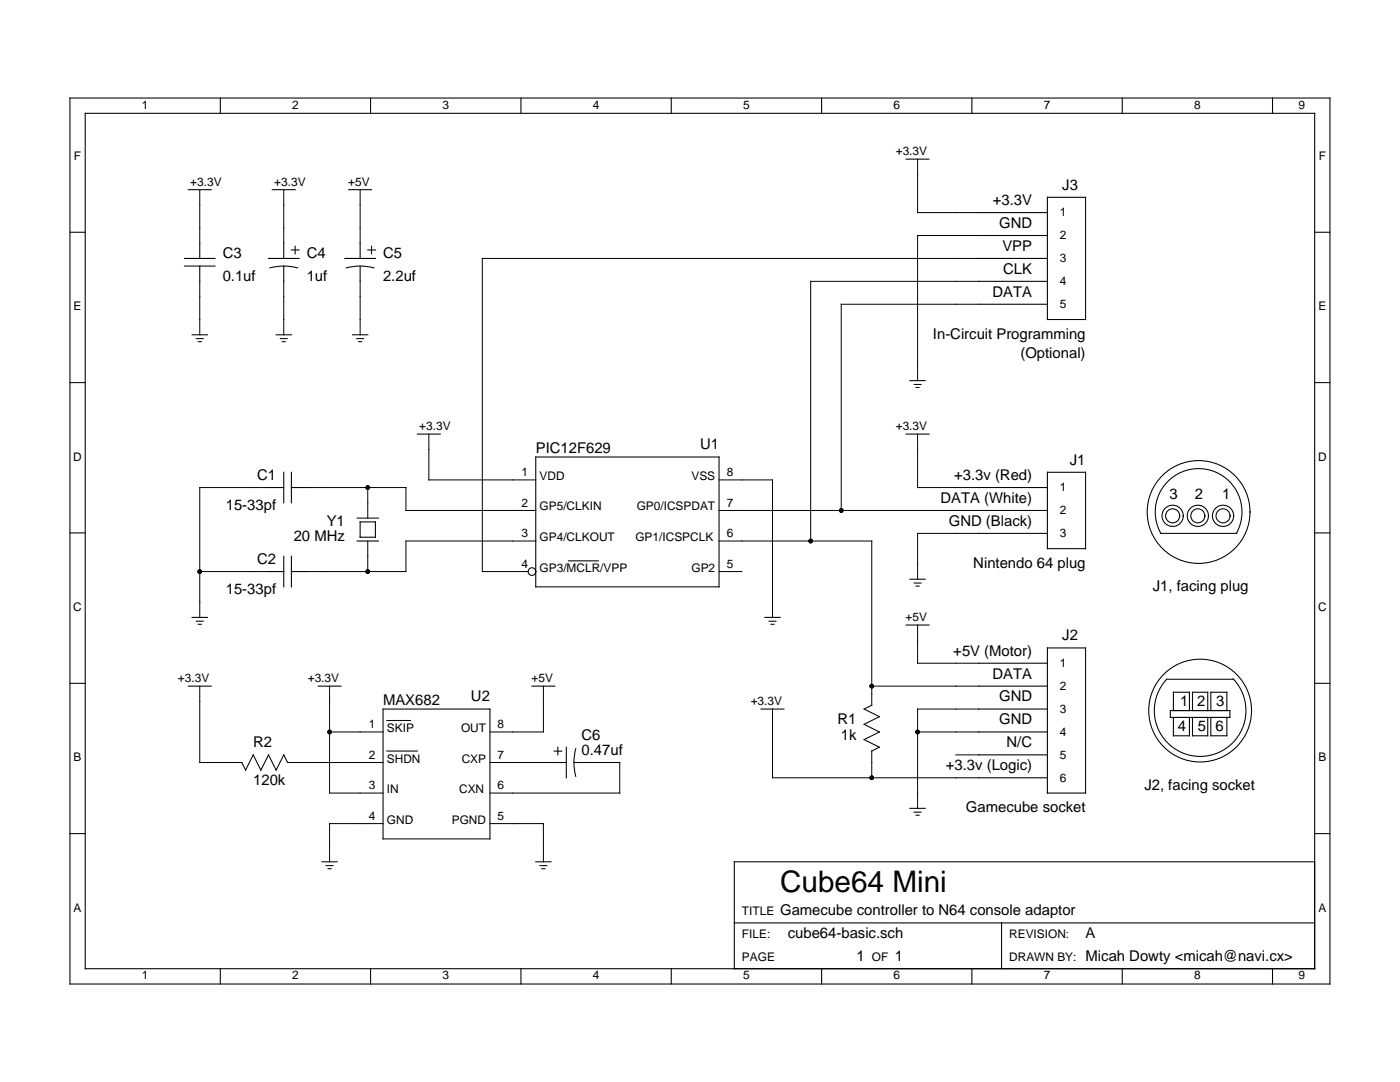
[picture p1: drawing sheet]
<svg xmlns="http://www.w3.org/2000/svg" width="279mm" height="216mm" viewBox="0 0 279 216" stroke-linecap="round" stroke-linejoin="round" font-family="sans-serif">
<g fill="none" stroke="#000" stroke-width=".2">
<path d="M39.9 37.9v10.6M56.6 37.9v10.6M71.9 37.9v10.6M183.1 31.8v10.6h12.2M39.9 56.1v10.7M56.6 56.1v10.7M71.9 56.1v10.7M195.3 51.6h-99v62.5h9.1M195.3 47h-12.2v29M195.3 56.1h-33.5v51.9M195.3 60.7h-27.4v41.2M53.6 97.3h-13.7v25.9"/>
<path d="M61.2 97.3h19.8v4.6h25.9M73.4 97.3v6.1M85.6 86.6v9.2h21.3M143.5 95.8h10.7v27.4M183.1 86.6v10.7h12.2M39.9 114.1h13.7M73.4 108v6.1M106.9 108h-25.9v6.1h-19.8M143.5 114.1h4.6M143.5 108h30.5v32.7M143.5 101.9h51.8M195.3 106.4h-12.2v9.2"/>
<path d="M39.9 136.9v15.3h8.4M65.8 136.9v21.3h10.6M108.4 136.9v9.2h-10.6M174 136.9h21.3M183.1 124.7v7.6h12.2M57.4 152.2h19M65.8 146.1h10.6M97.8 152.2h12.2M117.6 152.2h6.1v6h-25.9M154.2 141.5v13.7h41.1M174 149.8v5.4M183.1 146.1h12.2"/>
<path d="M190.7 150.6h4.6M195.3 141.5h-12.2v19.8M76.4 164.3h-10.6v7.7M97.8 164.3h10.6v7.7"/>
</g>
<g fill="none" stroke="#000" stroke-width=".21">
<path d="M14 19.6h251.4v176.7h-251.4zM44 19.6v3M74 19.6v3M104 19.6v3M134 19.6v3M164 19.6v3M194 19.6v3M224 19.6v3M254 19.6v3M17 22.6h245.4v170.7h-245.4zM37.6 37.9h4.6M54.3 37.9h4.6"/>
<path d="M69.6 37.9h4.6M180.8 31.8h4.6M209 39.4h7.7v24.4h-7.7zM14 46.3h3M36.8 53.1h6.1M36.8 51.6h6.1M39.9 48.5v3.1M39.9 53.1v3M53.6 51.6h6.1M53.9 53.5a10.7 10.7 0 0 1 5.5 0M56.6 48.5v3.1M56.6 53.1v3"/>
<path d="M58.2 49.9h1.5M58.9 49.1v1.6M68.8 51.6h6.1M69.1 53.5a10.7 10.7 0 0 1 5.5 0M71.9 48.5v3.1M71.9 53.1v3M73.4 49.9h1.5M74.1 49.1v1.6M195.3 51.6h13.7M195.3 42.4h13.7M195.3 47h13.7M195.3 56.1h13.7"/>
<path d="M262.4 46.3h3M14 76.3h3M38.3 66.8h3.1M39.2 67.6h1.4M39.6 68.2h.6M55.1 66.8h3.1M55.9 67.6h1.4M56.3 68.2h.6M70.3 66.8h3.1M71.2 67.6h1.4M71.6 68.2h.6M181.6 76h3"/>
<path d="M182.4 76.7h1.4M182.8 77.3h.6M195.3 60.7h13.7M262.4 76.3h3M53.6 97.3h3M56.6 94.2v6.1M58.2 94.2v6.1M58.2 97.3h3M83.3 86.6h4.6M106.9 91.2h36.6v25.9h-36.6zM180.8 86.6h4.6M195.3 97.3h13.7"/>
<path d="M209 94.2h7.7v15.3h-7.7zM14 106.3h3M53.6 114.1h3M56.6 111v6.1M58.2 111v6.1M58.2 114.1h3M71.3 108h4.2M71.3 103.4h4.2M71.9 104.1h3v3.1h-3zM113.5 111.9h5.9M181.6 115.6h3M182.4 116.3h1.4"/>
<path d="M182.8 116.9h.6M195.3 101.9h13.7M195.3 106.4h13.7M231.6 106.4h15.2M231.6 106.4a8.7 8.7 0 0 1 7.6-12.9 8.7 8.7 0 0 1 7.6 12.9M262.4 106.3h3M14 136.3h3M37.6 136.9h4.6M38.3 123.2h3.1M39.2 124h1.4M39.6 124.6h.6M63.5 136.9h4.6"/>
<path d="M106.2 136.9h4.5M152.6 123.2h3.1M153.5 124h1.4M153.9 124.6h.6M180.8 124.7h4.6M195.3 132.3h13.7M195.3 136.9h13.7M209 129.3h7.7v28.9h-7.7zM246.1 135.4a9.1 9.1 0 0 1-.1 12.9 9.1 9.1 0 0 1-12.8 .1 9.1 9.1 0 0 1-.4-12.8l13.3-.1M262.4 136.3h3M48.2 152.2l.8 1.5M57.4 152.2l-.8-1.6-1.5 3.1-1.5-3.1-1.5 3.1-1.6-3.1-1.5 3.1"/>
<path d="M76.4 141.5h21.4v25.9h-21.4zM77.2 143.8h4.7M77.2 149.9h6.1M110 152.2h3M110.6 149.9h1.5M111.3 149.1v1.5M113 149.1v6.1M114.5 152.2h3.1M114.9 149.4a10.7 10.7 0 0 0 0 5.5M151.9 141.5h4.6M174 140.7l-1.5 .8 3 1.5-3 1.5 3 1.6-3 1.5 3 1.5-1.5 .8M195.3 141.5h13.7"/>
<path d="M195.3 146.1h13.7M195.3 150.6h13.7M195.3 155.2h13.7M233.6 141.8h11.9v1.4h-11.9zM234.2 141.8v-3.7h3.2v3.7M234.2 143.2v3.6h3.2v-3.6M238 141.8v-3.7h3v3.7M238 143.2v3.6h3v-3.6M241.6 141.8v-3.7h3.2v3.7M241.6 143.2v3.6h3.2v-3.6M14 166.3h3M64.3 172h3"/>
<path d="M65.1 172.7h1.4M65.5 173.3h.6M106.9 172h3.1M107.8 172.7h1.3M108.1 173.3h.7M181.6 161.3h3M182.4 162.1h1.4M182.8 162.7h.6M262.4 172h-115.9v21.3M262.4 166.3h3M44 193.3v3M74 193.3v3"/>
<path d="M104 193.3v3M134 193.3v3M146.5 184.2h115.9M164 193.3v3M194 193.3v3M199.9 184.2v9.1M224 193.3v3M254 193.3v3"/>
<circle cx="106.2" cy="114.1" r=".76"/>
<circle cx="234" cy="102.9" r="2.12"/>
<circle cx="234" cy="102.9" r="1.4"/>
<circle cx="239.1" cy="102.9" r="2.12"/>
<circle cx="239.1" cy="102.9" r="1.4"/>
<circle cx="239.2" cy="102.2" r="10.3"/>
<circle cx="244.1" cy="102.9" r="2.12"/>
<circle cx="244.1" cy="102.9" r="1.4"/>
<circle cx="239.5" cy="141.8" r="10.3"/>
</g>
<g fill="#000">
<circle cx="73.4" cy="97.3" r=".46"/>
<circle cx="39.9" cy="114.1" r=".46"/>
<circle cx="73.4" cy="114.1" r=".46"/>
<circle cx="161.8" cy="108" r=".46"/>
<circle cx="167.9" cy="101.9" r=".46"/>
<circle cx="174" cy="136.9" r=".46"/>
<circle cx="65.8" cy="146.1" r=".46"/>
<circle cx="174" cy="155.2" r=".46"/>
<circle cx="183.1" cy="146.1" r=".46"/>
</g>
<text font-size="5.9" x="155.7" y="178.1">Cube64 Mini</text>
<g font-size="3">
<text x="198.2" y="40.9">+3.3V</text>
<text x="212" y="37.9">J3</text>
<text x="199.4" y="45.5">GND</text>
<text x="44.4" y="51.6">C3</text>
<text x="61.2" y="51.6">C4</text>
<text x="76.4" y="51.6">C5</text>
<text x="200.1" y="50">VPP</text>
<text x="44.4" y="56.1">0.1uf</text>
<text x="61.2" y="56.1">1uf</text>
<text x="76.4" y="56.1">2.2uf</text>
<text x="198.1" y="59.2">DATA</text>
<text x="200.2" y="54.6">CLK</text>
<text x="186.2" y="67.6">In-Circuit Programming</text>
<text x="203.6" y="71.4">(Optional)</text>
<text x="139.7" y="89.7">U1</text>
<text x="51.3" y="95.8">C1</text>
<text x="106.9" y="90.4">PIC12F629</text>
<text x="190.4" y="95.8">+3.3v (Red)</text>
<text x="213.5" y="92.7">J1</text>
<text x="45.1" y="101.9">15-33pf</text>
<text x="187.7" y="100.3">DATA (White)</text>
<text x="233.4" y="99.6">3</text>
<text x="238.4" y="99.6">2</text>
<text x="243.9" y="99.6">1</text>
<text x="58.6" y="107.9">20 MHz</text>
<text x="65.2" y="104.9">Y1</text>
<text x="189.4" y="104.9">GND (Black)</text>
<text x="51.3" y="112.5">C2</text>
<text x="194.2" y="113.3">Nintendo 64 plug</text>
<text x="45.1" y="118.6">15-33pf</text>
<text x="230.1" y="118">J1, facing plug</text>
<text x="190.3" y="130.8">+5V (Motor)</text>
<text x="212" y="127.8">J2</text>
<text x="198.1" y="135.4">DATA</text>
<text x="76.4" y="140.7">MAX682</text>
<text x="94" y="140">U2</text>
<text x="199.4" y="140">GND</text>
<text x="235.5" y="140.9">1</text>
<text x="238.9" y="140.9">2</text>
<text x="242.7" y="140.9">3</text>
<text x="50.5" y="149.1">R2</text>
<text x="116.1" y="147.6">C6</text>
<text x="167.1" y="144.5">R1</text>
<text x="167.8" y="147.6">1k</text>
<text x="199.4" y="144.5">GND</text>
<text x="200.9" y="149.1">N/C</text>
<text x="235.1" y="145.9">4</text>
<text x="239.1" y="145.9">5</text>
<text x="242.6" y="145.9">6</text>
<text x="116.1" y="150.6">0.47uf</text>
<text x="188.8" y="153.7">+3.3v (Logic)</text>
<text x="50.5" y="156.7">120k</text>
<text x="228.4" y="157.6">J2, facing socket</text>
<text x="192.8" y="162.1">Gamecube socket</text>
<text x="155.7" y="182.6">Gamecube controller to N64 console adaptor</text>
<text x="157.2" y="187.2">cube64-basic.sch</text>
<text x="170.9" y="191.8">1</text>
<text x="178.6" y="191.8">1</text>
<text x="216.7" y="187.2">A</text>
<text x="216.7" y="191.8">Micah Dowty &lt;micah@navi.cx&gt;</text>
</g>
<g font-size="2.4">
<text x="28.3" y="21.7">1</text>
<text x="58.3" y="21.7">2</text>
<text x="88.3" y="21.7">3</text>
<text x="118.3" y="21.7">4</text>
<text x="148.3" y="21.7">5</text>
<text x="178.3" y="21.7">6</text>
<text x="208.3" y="21.7">7</text>
<text x="238.3" y="21.7">8</text>
<text x="259.2" y="21.7">9</text>
<text x="14.8" y="31.9">F</text>
<text x="178.8" y="31">+3.3V</text>
<text x="263.2" y="31.9">F</text>
<text x="38" y="37.1">+3.3V</text>
<text x="54.7" y="37.1">+3.3V</text>
<text x="69.5" y="37.1">+5V</text>
<text x="211.5" y="47.8">2</text>
<text x="211.5" y="43.2">1</text>
<text x="211.5" y="52.3">3</text>
<text x="211.5" y="56.9">4</text>
<text x="14.7" y="62">E</text>
<text x="211.5" y="61.5">5</text>
<text x="263.1" y="62">E</text>
<text x="83.7" y="85.9">+3.3V</text>
<text x="178.8" y="85.9">+3.3V</text>
<text x="14.6" y="91.9">D</text>
<text x="104.1" y="95">1</text>
<text x="107.7" y="95.8">VDD</text>
<text x="138" y="95.8">VSS</text>
<text x="145" y="95">8</text>
<text x="263" y="91.9">D</text>
<text x="104.1" y="101.1">2</text>
<text x="107.7" y="101.9">GP5/CLKIN</text>
<text x="127.1" y="101.9">GP0/ICSPDAT</text>
<text x="145" y="101.1">7</text>
<text x="211.5" y="98">1</text>
<text x="104.1" y="107.2">3</text>
<text x="107.7" y="108">GP4/CLKOUT</text>
<text x="126.8" y="108">GP1/ICSPCLK</text>
<text x="145" y="107.2">6</text>
<text x="211.5" y="102.6">2</text>
<text x="211.5" y="107.2">3</text>
<text x="104.1" y="113.3">4</text>
<text x="145" y="113.3">5</text>
<text x="107.7" y="114.1">GP3/MCLR/VPP</text>
<text x="138" y="114.1">GP2</text>
<text x="14.6" y="122">C</text>
<text x="180.7" y="124">+5V</text>
<text x="263" y="122">C</text>
<text x="35.5" y="136.1">+3.3V</text>
<text x="61.4" y="136.1">+3.3V</text>
<text x="106.1" y="136.1">+5V</text>
<text x="211.5" y="137.7">2</text>
<text x="211.5" y="133.1">1</text>
<text x="149.8" y="140.7">+3.3V</text>
<text x="211.5" y="142.2">3</text>
<text x="73.6" y="145.3">1</text>
<text x="77.2" y="146.1">SKIP</text>
<text x="92" y="146.1">OUT</text>
<text x="99.3" y="145.3">8</text>
<text x="211.5" y="146.8">4</text>
<text x="14.7" y="151.9">B</text>
<text x="73.6" y="151.4">2</text>
<text x="77.2" y="152.2">SHDN</text>
<text x="92.1" y="152.2">CXP</text>
<text x="99.3" y="151.4">7</text>
<text x="211.5" y="156">6</text>
<text x="211.5" y="151.4">5</text>
<text x="263.1" y="151.9">B</text>
<text x="73.6" y="157.5">3</text>
<text x="77.2" y="158.2">IN</text>
<text x="91.6" y="158.2">CXN</text>
<text x="99.3" y="157.5">6</text>
<text x="73.6" y="163.6">4</text>
<text x="77.2" y="164.3">GND</text>
<text x="90.2" y="164.3">PGND</text>
<text x="99.3" y="163.6">5</text>
<text x="14.7" y="182">A</text>
<text x="148.1" y="182.6">TITLE</text>
<text x="263.1" y="182">A</text>
<text x="148.1" y="187.2">FILE:</text>
<text x="148.1" y="191.8">PAGE</text>
<text x="174" y="191.8">OF</text>
<text x="201.4" y="187.2">REVISION:</text>
<text x="201.4" y="191.8">DRAWN BY:</text>
<text x="28.3" y="195.4">1</text>
<text x="58.3" y="195.4">2</text>
<text x="88.3" y="195.4">3</text>
<text x="118.3" y="195.4">4</text>
<text x="148.3" y="195.4">5</text>
<text x="178.3" y="195.4">6</text>
<text x="208.3" y="195.4">7</text>
<text x="238.3" y="195.4">8</text>
<text x="259.2" y="195.4">9</text>
</g>
</svg>
